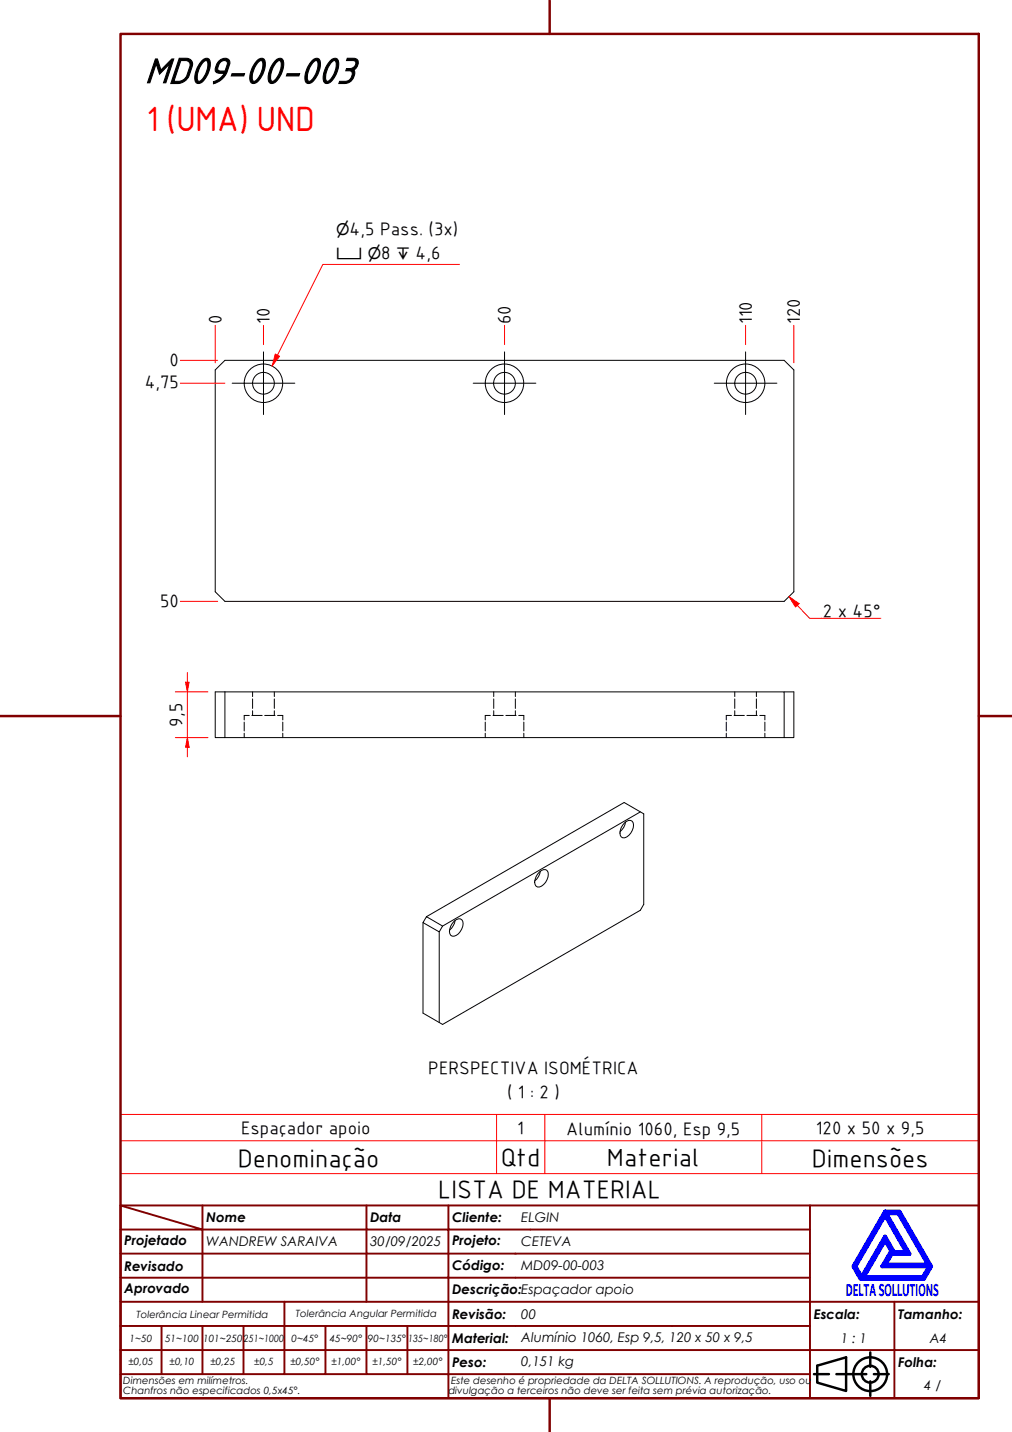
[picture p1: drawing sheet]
<svg xmlns="http://www.w3.org/2000/svg" width="210mm" height="297mm" viewBox="0 0 210 297" stroke-linecap="round" stroke-linejoin="round" font-family="sans-serif">
<!-- layer: Visible (ABNT) -->
<g fill="none" stroke="#000" stroke-width=".21">
<path d="M44.6 76.7l2.1-2h115.9l2.1 2v46.1l-2.1 1.9h-115.9l-2.1-1.9zM44.6 143.5h2.1v9.5h-2.1zM46.7 143.5h115.9v9.5h2.1v-9.5h-2.1M46.7 153h115.9M129.6 170.7a1.02 1.02 0 0 1 1.7 0 2.62 2.62 0 0 1-2.1 3.1 1.75 1.75 0 0 1 0-2.7zM129.8 170.5a3.1 3.1 0 0 1-1.2 2M132.8 168.4l-41 23.7M88.5 190.1l41-23.6 4 2.3v18.8l-.7 1.2-41 23.7-4.1-2.4v-18.7M88.5 190.1l3.3 2-.7 1.2-3.4-1.9zM91.1 193.3v18.8M94.2 191.1a1.04 1.04 0 0 1 1.8 0 2.62 2.62 0 0 1-2.2 3.1 1.14 1.14 0 0 1-.5-1.5l.2-.6zM94.4 190.9a3.4 3.4 0 0 1-1.2 2"/>
<path d="M111.9 180.9a1.04 1.04 0 0 1 1.8 0 2.59 2.59 0 0 1-2.2 3.1 1.16 1.16 0 0 1-.5-1.5l.2-.6zM112.1 180.7a3 3 0 0 1-1.2 2"/>
<circle cx="54.6" cy="79.5" r="2.25"/>
<circle cx="54.6" cy="79.5" r="4"/>
<circle cx="104.6" cy="79.5" r="2.25"/>
<circle cx="104.6" cy="79.5" r="4"/>
<circle cx="154.7" cy="79.5" r="2.25"/>
<circle cx="154.7" cy="79.5" r="4"/>
</g>
<!-- layer: Hidden (ABNT) -->
<g fill="none" stroke="#000" stroke-width=".21">
<path d="M50.7 149.8v1.8M50.7 152.1v.9M51.7 148.4h-1v.9M52.2 148.4h2.2M52.4 143.5v1M52.4 145v1.9M52.4 147.4v1M54.9 148.4h2.1M56.9 143.5v1M56.9 145v1.9M56.9 147.4v1M57.6 148.4h1.1v.9"/>
<path d="M58.7 149.8v1.8M58.7 152.1v.9M100.6 149.8v1.8M100.6 152.1v.9M101.7 148.4h-1.1v.9M102.3 148.4h2.1M102.4 143.5v1M102.4 145v1.9M102.4 147.4v1M104.9 148.4h2.1M106.9 143.5v1M106.9 145v1.9"/>
<path d="M106.9 147.4v1M107.6 148.4h1v.9M108.6 149.8v1.8M108.6 152.1v.9M150.6 149.8v1.8M150.6 152.1v.9M151.7 148.4h-1.1v.9M152.3 148.4h2.1M152.4 143.5v1M152.4 145v1.9M152.4 147.4v1M154.9 148.4h2.2"/>
<path d="M156.9 143.5v1M156.9 145v1.9M156.9 147.4v1M157.6 148.4h1v.9M158.6 149.8v1.8M158.6 152.1v.9"/>
</g>
<path d="M57.6 73.7l-1.2 2.2M25 236.6h178v-5.4h-178v12.2M103 231.2v12.2M113 231.2v12.2M158 231.2v12.2M203 236.6v6.8h-178M25 243.4v6.6h178v-6.6" fill="none" stroke="#f00" stroke-width=".21"/>
<!-- layer: Borda A3/A4 (ABNT) -->
<path d="M25 7h178v283h-178zM114 0v7M0 148.5h25M203 148.5h7M114 290v7" fill="none" stroke="#800000" stroke-width=".51"/>
<path d="M183.6 257.3l1.2 2.2-1.8 3.2h9.7l-1.3 2.2h-12.2zM183.6 252.1l4.4 7.6h-2.6l-1.8-3.2-4.9 8.4-1.3-2.2zM183.6 251.3h3l6.5 11.4-1.5 2.6h-13.1l-1.5-2.6zM183.8 251.7h2.5l6.2 10.6h-8.8l1.3-2.2h3.7zM185 259.7h.2l-.1 .2z" fill="none" stroke="#00f" stroke-width=".8"/>
<!-- layer: 0 -->
<path d="M178.5 265.3h13.1" fill="none" stroke="#000" stroke-width=".21"/>
<g fill="none" stroke="#800000" stroke-width=".4">
<path d="M25 250l17 5h-17M25 250h178v40h-178zM42 255h34v5h17M42 255v15M42 250v5M76 250v5h17v5M93 250v5h75M168 250v20h-143M25 260h51v10M25 275h17M33.5 275v10M50.5 275h-8.5v10"/>
<path d="M59 270v15h-8.5M67.5 275v10h-8.5M76 275v10h8.5M84.5 275v10M93 275h-42.5v10M93 260v5h-68M93 275v10h75M93 260h75M93 275h75M168 265h-75v10M185.5 270v10h17.5M203 270h-35v10h17.5v10"/>
<path d="M25 285h25.5M25 280h143v10M67.5 285h8.5M84.5 285h8.5v5"/>
</g>
<g fill="none" stroke="#000" stroke-width=".51">
<path d="M168.8 285h3.1M169.5 283.3l6-1.8v7l-6-1.7zM173.5 285h6.2M180.5 280.5v3M180.5 286.5v3M181.3 285h3"/>
<circle cx="180.5" cy="285" r="3.5"/>
<circle cx="180.5" cy="285" r="1.75"/>
</g>
<!-- layer: Marca de centro (ISO) -->
<path d="M48.2 79.5h13M54.7 73v13M98.1 79.5h13M104.6 73v13M148.1 79.5h13M154.6 73v13" fill="none" stroke="#000" stroke-width=".21"/>
<path d="M37.4 74.7h7.7M37.4 79.5h9.3M44.6 67.5v7.8M54.7 67.5v4M104.6 67.5v4M154.6 67.5v4M164.7 67.5v7.8M37.4 124.7h7.7" fill="none" stroke="#f00" stroke-width=".21"/>
<path d="M57.1 73.5l.9 .4-1.6 2z" fill="#f00"/>
<path d="M95.3 54.8h-28.3l-9.4 18.9M57.1 73.5l.9 .4-1.6 2zM163.6 123.7l1.8 1.9" fill="none" stroke="#f00" stroke-width=".21"/>
<path d="M163.6 123.7l2.1 1.5-.7 .7z" fill="#f00"/>
<path d="M163.6 123.7l2.1 1.5-.7 .7zM165.4 125.6l2.5 2.7h14.8" fill="none" stroke="#f00" stroke-width=".21"/>
<path d="M38.9 141.5v2" fill="none" stroke="#f00" stroke-width=".21"/>
<path d="M38.5 141.5h.7l-.3 2z" fill="#f00"/>
<path d="M38.5 141.5h.7l-.3 2zM38.9 153v2" fill="none" stroke="#f00" stroke-width=".21"/>
<path d="M38.9 153l.3 2h-.7z" fill="#f00"/>
<path d="M38.9 139.5v2M36.4 143.5h6.7M36.4 153h6.7M38.9 153l.3 2h-.7zM38.9 143.5v9.5M38.9 155v2" fill="none" stroke="#f00" stroke-width=".21"/>
<text font-size="81.9" fill="#fff" x="188.7" y="289">.</text>
<text font-size="8.1" x="30" y="17.2">MD09-00-003</text>
<text font-size="7" fill="#f00" x="30.4" y="27.1">1 (UMA) UND</text>
<g font-size="5.4">
<text x="49.3" y="242">Denominação</text>
<text x="103.9" y="241.8">Qtd</text>
<text x="125.9" y="241.8">Material</text>
<text x="168.4" y="242">Dimensões</text>
<text x="90.9" y="248.5">LISTA DE MATERIAL</text>
</g>
<g font-size="3.9">
<text x="72.5" y="48.7">4,5 Pass. (3x)</text>
<text x="79.1" y="53.7">8</text>
<text x="86.2" y="53.7">4,6</text>
<text x="45.9" y="67.3" transform="rotate(-90 45.9 67.3)">0</text>
<text x="55.9" y="67.3" transform="rotate(-90 55.9 67.3)">10</text>
<text x="105.9" y="67.3" transform="rotate(-90 105.9 67.3)">60</text>
<text x="155.9" y="67.3" transform="rotate(-90 155.9 67.3)">110</text>
<text x="165.9" y="67.3" transform="rotate(-90 165.9 67.3)">120</text>
<text x="35.2" y="76">0</text>
<text x="30" y="80.5">4,75</text>
<text x="33.2" y="126">50</text>
<text x="170.7" y="127.9">2 x 45°</text>
<text x="37.8" y="150.7" transform="rotate(-90 37.8 150.7)">9,5</text>
<text x="88.8" y="222.7">PERSPECTIVA ISOMÉTRICA</text>
<text x="105.2" y="227.7">( 1 : 2 )</text>
<text x="50" y="235.2">Espaçador apoio</text>
<text x="107.3" y="235.2">1</text>
<text x="117.5" y="235.3">Alumínio 1060, Esp 9,5</text>
<text x="169.2" y="235.2">120 x 50 x 9,5</text>
</g>
<text font-size="3.9" fill="#00f" x="175.4" y="268.8">DELTASOLLUTIONS</text>
<g font-size="3.3">
<text x="69.7" y="48.7">⌀</text>
<text x="69.7" y="53.7">⌴ ⌀</text>
<text x="82.2" y="53.7">↧</text>
</g>
<g font-size="2.8">
<text x="42.8" y="253.5">Nome</text>
<text x="76.8" y="253.5">Data</text>
<text x="93.8" y="253.6">Cliente:</text>
<text x="108.1" y="253.5">ELGIN</text>
<text x="25.8" y="263.6">Revisado</text>
<text x="25.8" y="258.3">Projetado</text>
<text x="42.8" y="258.5">WANDREW SARAIVA</text>
<text x="76.8" y="258.4">30/09/2025</text>
<text x="93.8" y="263.4">Código:</text>
<text x="93.8" y="258.3">Projeto:</text>
<text x="108.1" y="263.5">MD09-00-003</text>
<text x="108.1" y="258.5">CETEVA</text>
<text x="25.8" y="268.3">Aprovado</text>
<text x="93.8" y="268.3">Descrição:Espaçador apoio</text>
<text x="93.8" y="273.6">Revisão:</text>
<text x="108.1" y="273.5">00</text>
<text x="168.8" y="273.5">Escala:</text>
<text x="186.3" y="273.5">Tamanho:</text>
<text x="93.8" y="278.6">Material:</text>
<text x="108.1" y="278.3">Alumínio 1060, Esp 9,5, 120 x 50 x 9,5</text>
<text x="174.4" y="278.5">1 : 1</text>
<text x="192.8" y="278.6">A4</text>
<text x="93.8" y="283.5">Peso:</text>
<text x="108.1" y="283.3">0,151 kg</text>
<text x="186.3" y="283.5">Folha:</text>
<text x="191.7" y="288.4">4 / 4</text>
</g>
<g font-size="2.1">
<text x="28.3" y="273.3">Tolerância Linear Permitida</text>
<text x="61.4" y="273.1">Tolerância Angular Permitida</text>
<text x="26.9" y="278.3">1~50</text>
<text x="34.2" y="278.3">51~100</text>
<text x="42.1" y="278.3">101~250</text>
<text x="50.5" y="278.3">251~1000</text>
<text x="60.5" y="278.3">0~45°</text>
<text x="68.4" y="278.3">45~90°</text>
<text x="76.3" y="278.3">90~135°</text>
<text x="84.7" y="278.3">135~180°</text>
<text x="25.6" y="287.1">Dimensões em milímetros.</text>
<text x="26.6" y="283.2">±0,05</text>
<text x="35.2" y="283.2">±0,10</text>
<text x="43.6" y="283.2">±0,25</text>
<text x="52.7" y="283.2">±0,5</text>
<text x="60.2" y="283.2">±0,50°</text>
<text x="68.7" y="283.2">±1,00°</text>
<text x="77.2" y="283.2">±1,50°</text>
<text x="85.7" y="283.2">±2,00°</text>
<text x="93.6" y="287.1">Este desenho é propriedade da DELTA SOLLUTIONS. A reprodução, uso ou</text>
<text x="25.6" y="289.2">Chanfros não especificados 0,5x45°.</text>
<text x="93" y="289.2">divulgação a terceiros não deve ser feita sem prévia autorização.</text>
</g>
</svg>
